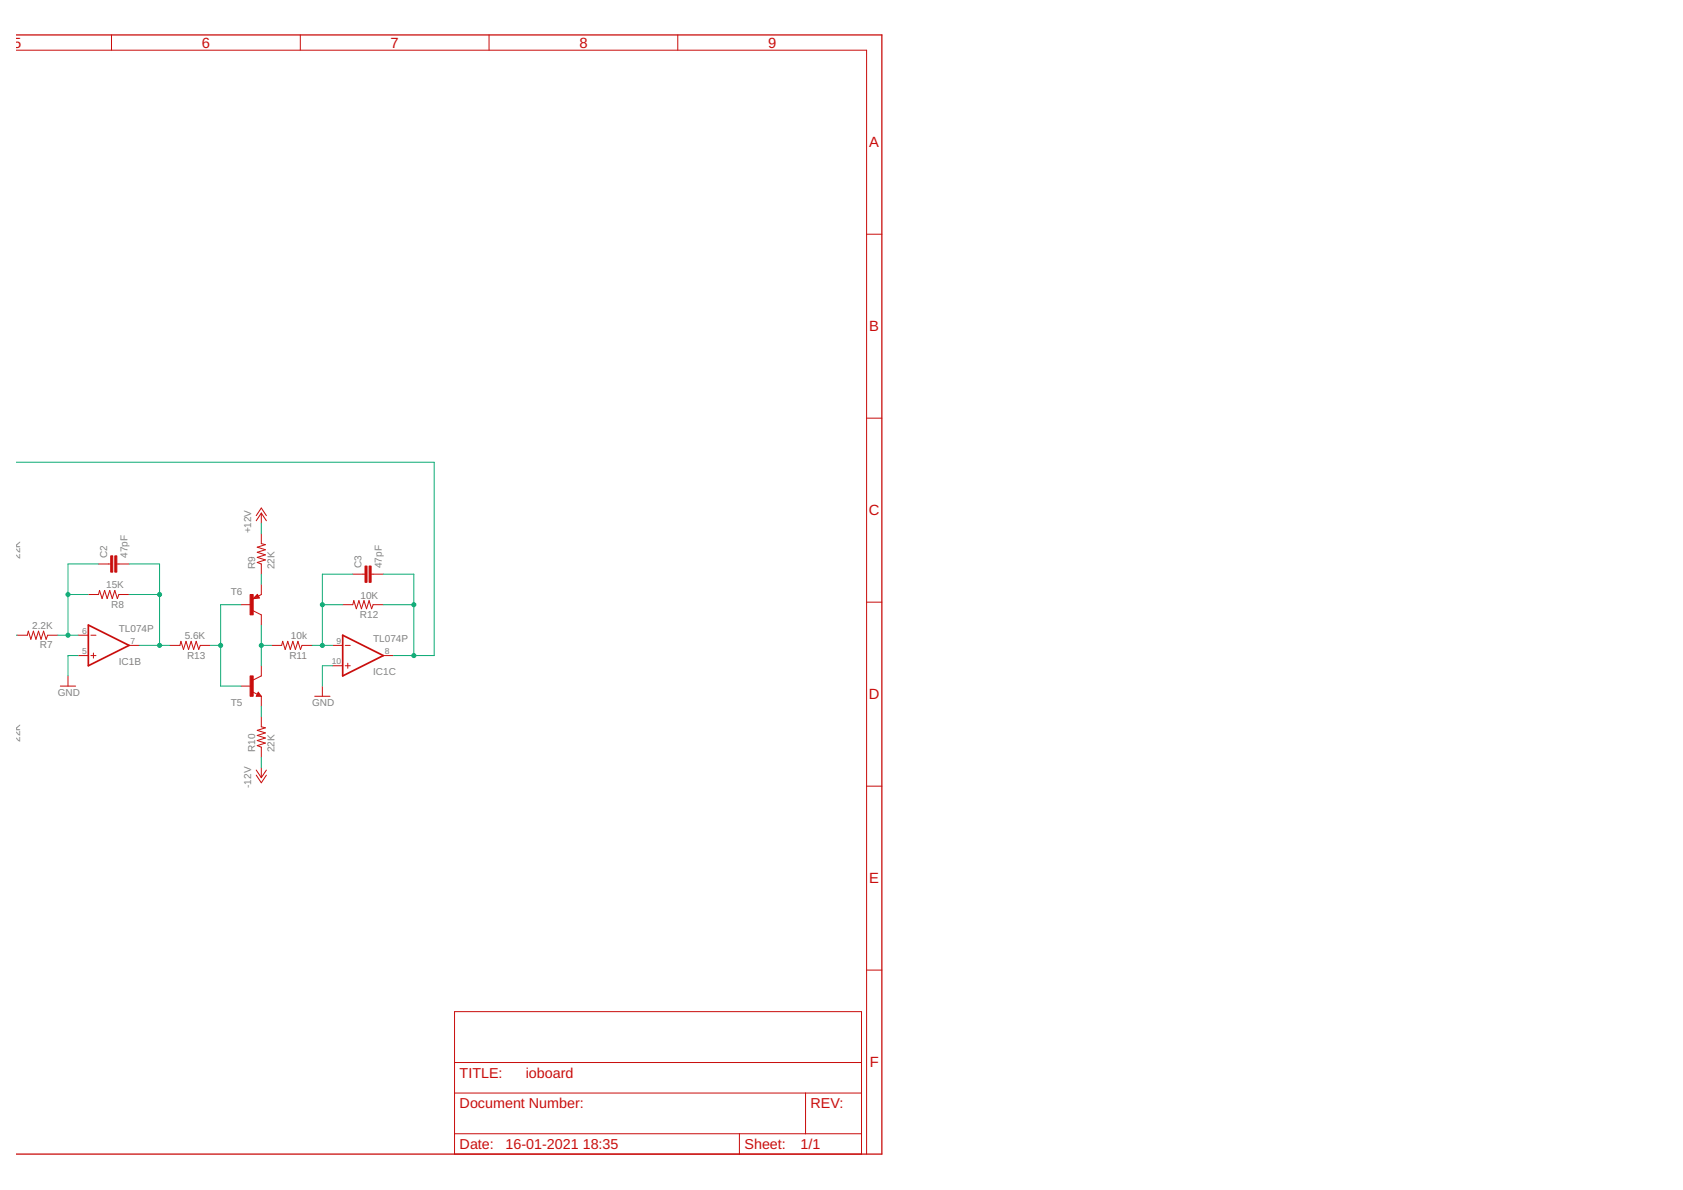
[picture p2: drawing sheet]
<svg xmlns="http://www.w3.org/2000/svg" width="420mm" height="297mm" viewBox="0 0 420 297" stroke-linecap="round" stroke-linejoin="round" font-family="sans-serif">
<path d="M4.1 8.7h216.1v279.4h-216.1" fill="none" stroke="#c90d0c" stroke-width=".32"/>
<g fill="none" stroke="#c90d0c" stroke-width=".25">
<path d="M4.1 12.5h212.2v275.6M27.8 8.7v3.8M75 8.7v3.8M122.1 8.7v3.8M169.2 8.7v3.8M216.3 58.5h3.9M216.3 104.4h3.9M64 128.7l1.2-1.9 1.3 1.9M65.2 128.1v2.5M65.2 133.2v2.5l1.1 .3-2.1 .6 2.1 .6-2.1 .7 2.1 .6-2.1 .6 2.1 .7-2.1 .6 1 .4v2.5M65.2 128.1l1.3 1.9M65.2 128.1l-1.2 1.9"/>
<path d="M4.3 158.6h2.5l.3-1.1 .6 2.1 .6-2.1 .7 2.1 .6-2.1 .6 2.1 .7-2.1 .6 2.1 .4-1h2.5M19.5 158.6h2.6M22.1 148.4h2.5l.2-1 .7 2 .6-2 .7 2 .6-2 .6 2 .7-2 .6 2 .4-1h2.5M22.7 158.6h1.3M24.6 140.8h3M29.2 140.8h3M60.2 150.9h2.5M63.2 152.5l2 1v2.5M64.2 149h-.4l.4-.2 .3 .4-1 .1 .7-.8 .4 .7M64.3 148.4l.5 .9-1.6 .2zM65.2 145.9v2.5l-.7 .4M85.6 150.9h2.5l.2-1 .7 2.1 .6-2.1 .6 2.1 .7-2.1 .6 2.1 .6-2.1 .7 2.1 .4-1.1h2.5"/>
<path d="M88.1 143.3h3M92.6 143.3h3.1M216.3 150.3h3.9M15.1 171.3h3.8M17 168.7v2.6M19.5 163.6h2.6M22.7 163.6h1.3M23.3 163v1.3M32.2 161.1h2.6M42.4 161.1h2.5l.3-1 .6 2 .6-2 .7 2 .6-2 .6 2 .7-2 .6 2 .4-1h2.5M60.2 171.3h2.5M63 172.7l1.2 .6"/>
<path d="M64.5 172.8l.7 1h-1.2zM64.5 173.3l.1 .2h-.4l.3-.5 .5 .7h-.8M65.2 166.2v2.5l-2 1M65.2 173.8v2.5M65.2 178.9v2.5l1.1 .3-2.1 .6 2.1 .6-2.1 .7 2.1 .6-2.1 .6 2.1 .7-2.1 .6 1 .4v2.5M67.8 161.1h2.5l.3-1 .6 2 .6-2 .7 2 .6-2 .6 2 .7-2 .6 2 .4-1h2.5M78.6 173.8h3.8M80.5 171.3v2.5M83 161.1h2.6M83 166.2h2.6M86.2 161.1h1.2M86.2 166.2h1.2"/>
<path d="M86.8 165.5v1.3M95.7 163.6h2.5M64 192.2l1.2 1.9M64 193.5l1.2 1.9 1.3-1.9M65.2 191.6v2.5M66.5 192.2l-1.3 1.9M216.3 196.2h3.9M113.5 252.5h101.6v35.6h-101.6zM216.3 242.1h3.9M113.5 272.8h101.6M113.5 265.2h101.6M201.1 272.8v10.2"/>
<path d="M113.5 283h101.6M184.6 283v5.1"/>
</g>
<path d="M22.1 156l10.1 5.1-10.1 5.1zM85.6 158.6l10.1 5-10.1 5.1z" fill="none" stroke="#c90d0c" stroke-width=".42"/>
<g fill="#c90d0c" stroke="#c90d0c" stroke-width=".25">
<path d="M28.7 138.7h.5v4.1h-.5z"/>
<path d="M27.6 138.7h.6v4.1h-.6z"/>
<path d="M62.4 168.7h.8v5.1h-.8z"/>
<path d="M62.4 148.4h.8v5.1h-.8z"/>
<path d="M92.1 141.3h.5v4.1h-.5z"/>
<path d="M91.1 141.3h.5v4.1h-.5z"/>
</g>
<g fill="none" stroke="#0dab76" stroke-width=".25">
<path d="M4.1 115.4h104.3v48.2h-10.2M65.2 130.6v2.6M4.1 158.6h.2M14.4 158.6h5.1M17 148.4h5.1M24.6 140.8h-7.6v17.8M32.2 148.4h7.6M32.2 140.8h7.6v20.3M60.2 150.9h-5.1v20.4h5.1M65.2 143.3v2.6M65.2 156v10.2M80.5 150.9h5.1"/>
<path d="M88.1 143.3h-7.6v17.8M95.7 150.9h7.6M95.7 143.3h7.6v20.3M19.5 163.6h-2.5v5.1M34.8 161.1h7.6M52.5 161.1h2.6M65.2 176.3v2.6M65.2 161.1h2.6M77.9 161.1h5.1M83 166.2h-2.5v5.1M65.2 189v2.6"/>
</g>
<g fill="#0dab76" stroke="#0dab76" stroke-width=".25">
<circle cx="17" cy="158.6" r=".51"/>
<circle cx="17" cy="148.4" r=".51"/>
<circle cx="39.8" cy="161.1" r=".51"/>
<circle cx="39.8" cy="148.4" r=".51"/>
<circle cx="65.2" cy="161.1" r=".51"/>
<circle cx="55.1" cy="161.1" r=".51"/>
<circle cx="80.5" cy="161.1" r=".51"/>
<circle cx="80.5" cy="150.9" r=".51"/>
<circle cx="103.3" cy="163.6" r=".51"/>
<circle cx="103.3" cy="150.9" r=".51"/>
</g>
<g font-size="3.7" fill="#c90d0c">
<text x="3.3" y="11.9">5</text>
<text x="50.4" y="11.9">6</text>
<text x="97.5" y="11.9">7</text>
<text x="144.6" y="11.9">8</text>
<text x="191.8" y="11.9">9</text>
<text x="217" y="36.8">A</text>
<text x="217" y="82.7">B</text>
<text x="216.9" y="128.6">C</text>
<text x="216.9" y="174.6">D</text>
<text x="217" y="220.5">E</text>
<text x="217.1" y="266.4">F</text>
</g>
<g font-size="3.6" fill="#c90d0c">
<text x="114.8" y="269">TITLE:</text>
<text x="131.3" y="269">ioboard</text>
<text x="114.8" y="276.7">Document Number:</text>
<text x="202.4" y="276.7">REV:</text>
<text x="114.8" y="286.8">Date:</text>
<text x="126.2" y="286.8">16-01-2021</text>
<text x="145.5" y="286.8">18:35</text>
<text x="185.9" y="286.8">Sheet:</text>
<text x="199.8" y="286.8">1/1</text>
</g>
<g font-size="2.5" fill="#808080">
<text x="-.8" y="130.6" transform="rotate(-90 -.8 130.6)">+12V</text>
<text x="62.7" y="133.2" transform="rotate(-90 62.7 133.2)">+12V</text>
<text x="5" y="139.5" transform="rotate(-90 5 139.5)">22K</text>
<text x="26.8" y="139.3" transform="rotate(-90 26.8 139.3)">C2</text>
<text x="31.8" y="139.3" transform="rotate(-90 31.8 139.3)">47pF</text>
<text x="63.7" y="142.1" transform="rotate(-90 63.7 142.1)">R9</text>
<text x="68.5" y="142.1" transform="rotate(-90 68.5 142.1)">22K</text>
<text x="90.2" y="141.8" transform="rotate(-90 90.2 141.8)">C3</text>
<text x="95.3" y="141.8" transform="rotate(-90 95.3 141.8)">47pF</text>
<text x="26.5" y="146.9">15K</text>
<text x="57.6" y="148.4">T6</text>
<text x="90" y="149.4">10K</text>
<text x="27.7" y="151.7">R8</text>
<text x="89.9" y="154.2">R12</text>
<text x="8" y="157">2.2K</text>
<text x="10" y="161.8">R7</text>
<text x="29.7" y="157.8">TL074P</text>
<text x="46.1" y="159.6">5.6K</text>
<text x="72.6" y="159.6">10k</text>
<text x="93.2" y="160.3">TL074P</text>
<text x="29.7" y="166.1">IC1B</text>
<text x="46.7" y="164.4">R13</text>
<text x="72.3" y="164.4">R11</text>
<text x="14.4" y="173.8">GND</text>
<text x="93.2" y="168.6">IC1C</text>
<text x="57.6" y="176.3">T5</text>
<text x="77.9" y="176.3">GND</text>
<text x="5" y="185.2" transform="rotate(-90 5 185.2)">22K</text>
<text x="63.7" y="187.8" transform="rotate(-90 63.7 187.8)">R10</text>
<text x="68.5" y="187.8" transform="rotate(-90 68.5 187.8)">22K</text>
<text x="-.8" y="194.1" transform="rotate(-90 -.8 194.1)">-12V</text>
<text x="62.7" y="196.7" transform="rotate(-90 62.7 196.7)">-12V</text>
</g>
<g font-size="2.1" fill="#808080">
<text x="20.5" y="158.2">6</text>
<text x="32.6" y="160.7">7</text>
<text x="84" y="160.7">9</text>
<text x="20.5" y="163.3">5</text>
<text x="82.8" y="165.8">10</text>
<text x="96.1" y="163.3">8</text>
</g>
</svg>
